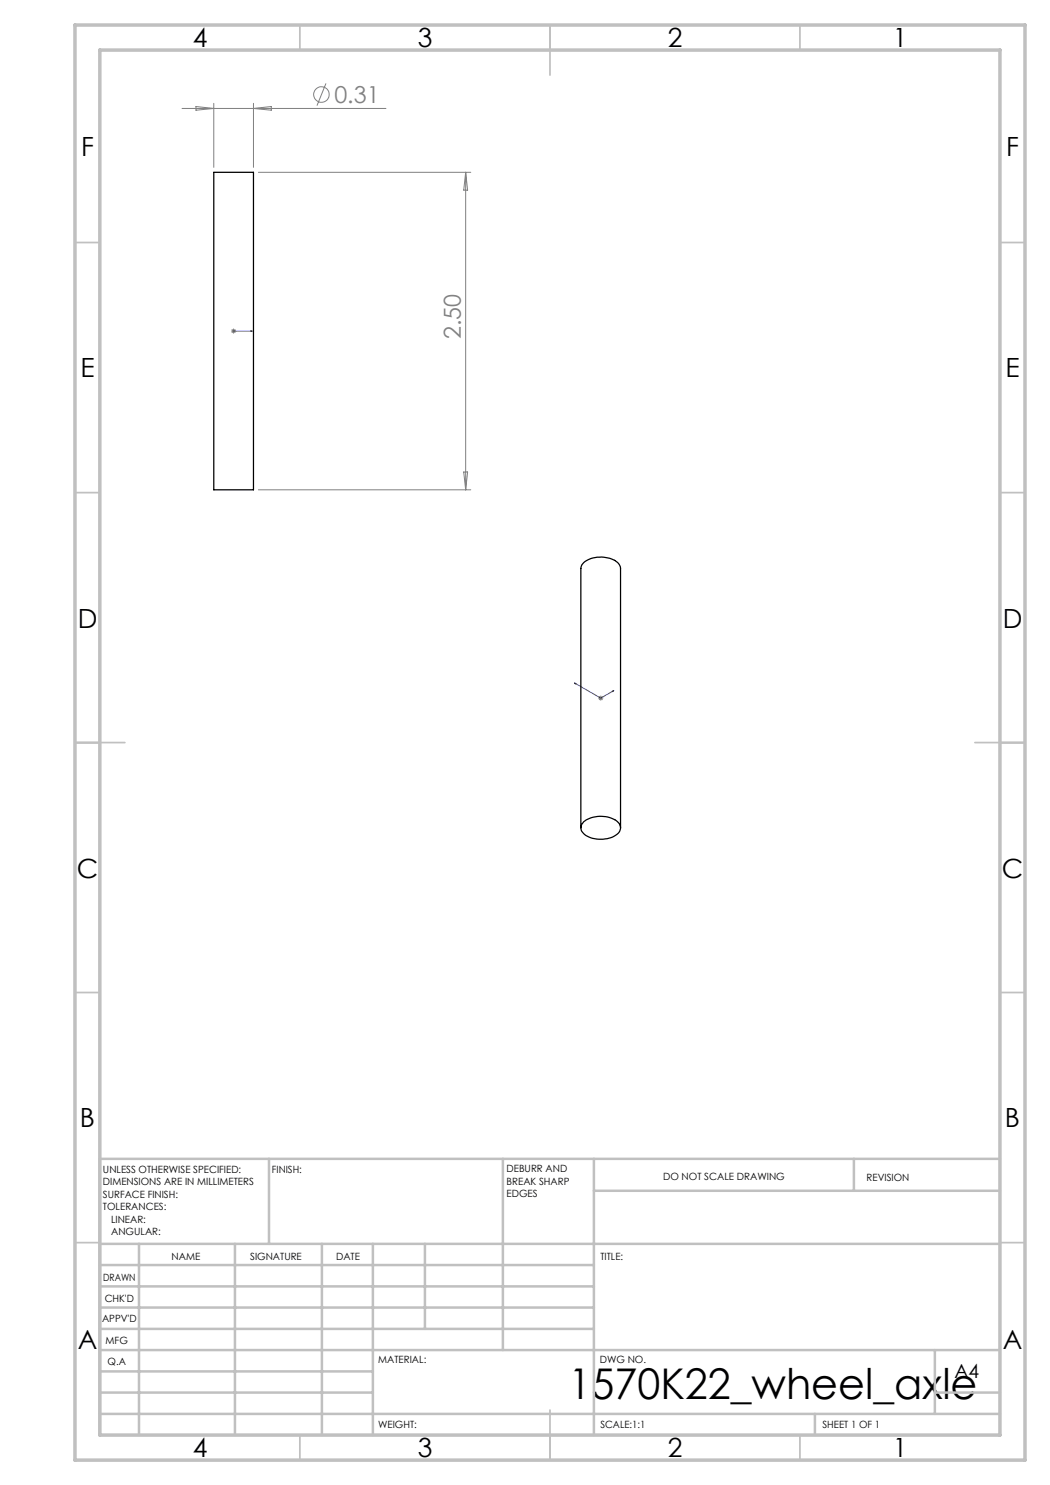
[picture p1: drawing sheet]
<svg xmlns="http://www.w3.org/2000/svg" width="210mm" height="297mm" viewBox="0 0 210 297" stroke-linecap="round" stroke-linejoin="round" font-family="sans-serif">
<g fill="none" stroke="#808080" stroke-width=".2">
<path d="M65.2 16.7l-1.8 4.4M36.4 21.7h40.8M39.2 21.3l3.6 .4-3.6 .3zM42.8 20.7v12.8M50.7 20.7v12.8M50.7 21.7l3.6-.4v.7zM51.7 34.5h42.5M93.1 34.5v63.5M93.1 34.5l.4 3.5h-.8zM46.2 66.2h1M46.4 65.9l.7 .7M46.7 65.7v1"/>
<path d="M47.1 65.9l-.7 .7M51.7 98h42.5M92.7 94.4h.8l-.4 3.6zM119.6 139.6h1.1M119.8 139.3l.7 .7M120.2 139.1v1M120.5 139.3l-.7 .7"/>
<circle cx="64.3" cy="18.9" r="1.55"/>
</g>
<path d="M46.6 66.2h.2zM46.7 66.2h.1M46.7 66.2h3.7M50.4 66.2h-.3h.3M114.9 136.6l.3 .1-.1 .1zM114.9 136.6l5.3 3 2.6-1.5M122.4 138.3l.4-.2-.2 .2z" fill="none" stroke="#00f" stroke-width=".2"/>
<g fill="none" stroke="#c0c0c0" stroke-width=".35">
<path d="M60 5v5M110 5v10M160 5v5M15 48.5h5M200 48.5h5M15 98.5h5M200 98.5h5M15 148.5h10M195 148.5h10M15 198.5h5M200 198.5h5M15 248.5h5"/>
<path d="M200 248.5h5M60 287v5M110 282v10M160 287v5"/>
</g>
<g fill="none" stroke="#c0c0c0" stroke-width=".5">
<path d="M53.8 231.8v17M100.6 231.8v38.2M118.8 231.8v55.2M118.8 238.2h81.2M170.8 231.8v6.4M200 231.8h-180v55.2M20 248.8h180M20 257.3h98.8M20 253h98.8M27.8 248.8v38.2M47 248.8v38.2M64.4 248.8v38.2"/>
<path d="M74.6 248.8v38.2M85 248.8v17M20 265.8h98.8M20 261.5h98.8M20 278.5h54.6M20 274.3h54.6M20 270h180M187 278.5h13M187 270v12.8M20 282.8h180M163 282.8v4.2"/>
</g>
<path d="M15 5h190v287h-190zM20 10h180v277h-180z" fill="none" stroke="#c0c0c0" stroke-width=".7"/>
<g fill="#00f">
<path d="M50.1 66.2h.3zM46.6 66.2h.2z"/>
<path d="M122.4 138.3l.4-.2-.2 .2zM114.9 136.6l.3 .1-.1 .1z"/>
</g>
<path d="M42.8 34.5h7.9v63.5h-7.9zM116.2 165.6v-51.9a2.93 2.93 0 0 1 2.9-2.2 4.9 4.9 0 0 1 4.8 1.4l.2 .7v52M116.7 164.4a5.7 5.7 0 0 1 7 .1 1.68 1.68 0 0 1-.8 2.7 5.8 5.8 0 0 1-6.2-.5 1.51 1.51 0 0 1 0-2.3z" fill="none" stroke="#000" stroke-width=".25"/>
<text font-size="8.5" x="113.7" y="279.7">1570K22_wheel_axle</text>
<g font-size="5.3">
<text x="38.5" y="9.5">4</text>
<text x="83.5" y="9.5">3</text>
<text x="133.6" y="9.5">2</text>
<text x="178.6" y="9.5">1</text>
<text x="16.2" y="31.3">F</text>
<text x="201.2" y="31.3">F</text>
<text x="16.1" y="75.5">E</text>
<text x="201.1" y="75.5">E</text>
<text x="15.5" y="125.5">D</text>
<text x="200.5" y="125.5">D</text>
<text x="15.4" y="175.5">C</text>
<text x="200.4" y="175.5">C</text>
<text x="16" y="225.5">B</text>
<text x="201" y="225.5">B</text>
<text x="15.5" y="269.8">A</text>
<text x="200.5" y="269.8">A</text>
<text x="38.5" y="291.5">4</text>
<text x="83.5" y="291.5">3</text>
<text x="133.6" y="291.5">2</text>
<text x="178.6" y="291.5">1</text>
</g>
<g font-size="4.7" fill="#808080">
<text x="66.9" y="20.6">0.31</text>
<text x="92.1" y="67.9" transform="rotate(-90 92.1 67.9)">2.50</text>
</g>
<text font-size="3.9" x="190.9" y="275.5">A4</text>
<g font-size="2">
<text x="20.6" y="234.6">UNLESS OTHERWISE SPECIFIED:</text>
<text x="20.6" y="237.1">DIMENSIONS ARE IN MILLIMETERS</text>
<text x="20.6" y="239.6">SURFACE FINISH:</text>
<text x="54.4" y="234.6">FINISH:</text>
<text x="101.3" y="234.5">DEBURR AND</text>
<text x="101.3" y="237">BREAK SHARP</text>
<text x="101.3" y="239.5">EDGES</text>
<text x="132.6" y="236">DO NOT SCALE DRAWING</text>
<text x="173.3" y="236.2">REVISION</text>
<text x="20.6" y="242.1">TOLERANCES:</text>
<text x="22.2" y="244.6">LINEAR:</text>
<text x="22.2" y="247.1">ANGULAR:</text>
<text x="34.3" y="252">NAME</text>
<text x="50" y="251.9">SIGNATURE</text>
<text x="67.2" y="251.9">DATE</text>
<text x="120.1" y="251.9">TITLE:</text>
<text x="20.6" y="256.1">DRAWN</text>
<text x="20.9" y="260.3">CHK'D</text>
<text x="20.4" y="264.4">APPV'D</text>
<text x="21.1" y="268.8">MFG</text>
<text x="21.5" y="273">Q.A</text>
<text x="75.6" y="272.5">MATERIAL:</text>
<text x="120" y="272.5">DWG NO.</text>
<text x="75.6" y="285.5">WEIGHT:</text>
<text x="120.1" y="285.6">SCALE:1:1</text>
<text x="164.5" y="285.6">SHEET 1 OF 1</text>
</g>
</svg>
